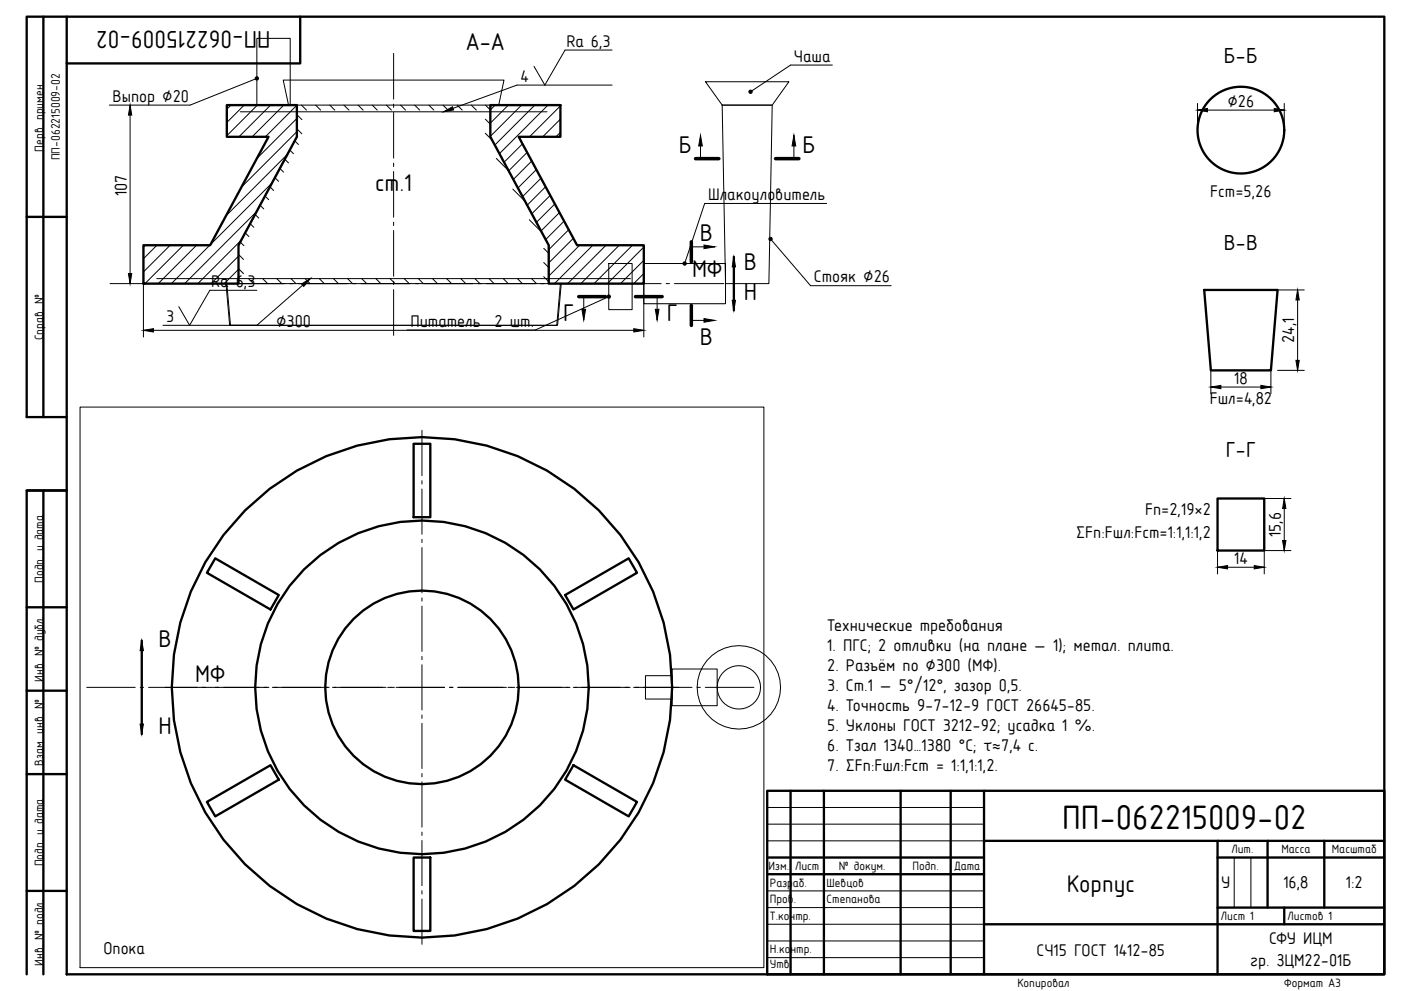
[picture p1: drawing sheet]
<svg xmlns="http://www.w3.org/2000/svg" width="420mm" height="297mm" viewBox="0 0 420 297" stroke-linecap="round" stroke-linejoin="round" font-family="sans-serif">
<g fill="#000" stroke="#000" stroke-width=".3">
<path d="M39 31.5l.5 3h-1zM133 33.5l2.6-1.5 .4 .9zM359 33l3-.5v1zM382 32.5l3 .5-3 .5zM210 40.6l.6 3.1h-1.1zM238 40.6l.5 3.1h-1.1zM211 73.4l3.2 .6-3.2 .5zM220 77l.5 3h-1zM38.5 82h1l-.5 3zM43 99l3-.5v1zM90.4 85.1l2.6-1.6-1.9 2.4zM174.4 92.7h1.1l-.5 3.2z"/>
<path d="M190 98.5l3 .5-3 .5zM196.5 92.7h1.1l-.6 3.2zM211 95.5l3.2 .5-3.2 .6zM219.5 90h1l-.5 3zM389 86.9l.5 3h-1zM363 116l3-.5v1zM378 115.5l3 .5-3 .5zM388.5 108h1l-.5 3zM385 149.4l.5 3h-1zM365 170l3-.5v1zM376 169.5l3 .5-3 .5zM384.5 162h1l-.5 3z"/>
<path d="M42.5 192l.5 3h-1zM42 217h1l-.5 3z"/>
<circle cx="77" cy="23.5" r=".5"/>
<circle cx="225" cy="27.5" r=".5"/>
<circle cx="205.2" cy="79" r=".5"/>
<circle cx="231" cy="71.6" r=".5"/>
<circle cx="182.5" cy="88.9" r=".5"/>
</g>
<g fill="none" stroke="#000" stroke-width=".7">
<path d="M13 5v120M20 5h395v287h-395zM20 5h-12v120h12M90 5v14h-70M68 31.5h21v9.5l-17.5 32.5v11.5h-28.5v-11.5h20l17.5-32.5h-12.5zM147 31.5h21v9.5h-12.5l17.5 32.5h20v11.5h-28.5v-11.5l-17.5-32.5zM8 65h12M220 77v16M361 86.9h22l-2 24.1h-18zM124 133h5v22h-5zM8 147h12h-12v145M13 147v145"/>
<path d="M365 149.4h14v15.6h-14zM64.5 167.3l19.1 11-2.5 4.4-19.1-11zM169.4 178.3l19.1-11 2.5 4.4-19.1 11zM8 182h12M42.5 192v28M8 207h12M8 232h12M171.9 229.3l19.1 11-2.5 4.4-19.1-11zM230 237h185v55h-185zM237 237v55M247 237v55M270 237v55"/>
<path d="M285 237v55M295 237v55M62 240.3l19.1-11 2.5 4.4-19.1 11zM124 257h5v22h-5zM230 257h65M295 252h120M365 257h50M365 252v40M380 252v20M397 252v20M8 267h12M230 262h65"/>
<path d="M295 277h120M365 272h50M385 272v5"/>
<circle cx="372" cy="39" r="13"/>
<circle cx="126.5" cy="206" r="75"/>
<circle cx="126.5" cy="206" r="50"/>
<circle cx="126.5" cy="206" r="29"/>
</g>
<g fill="none" stroke="#000" stroke-width=".3">
<path d="M118 16v13.7M183.5 15h-14.1l-6.1 10.5-3.2-5.6M249.5 19.5h-12.5l-12 8M39 31.5v53.5M69.2 31.5l-1.2 1.2M72 33.5h92M73.2 31.5l-5.2 5.2M77 31.5v-20h10v20M77 23.5l-20 8h-24.2M77.2 31.5l-9.2 9.2M81.1 31.5l-9.5 9.5M85.1 31.5l-9.5 9.5"/>
<path d="M86.5 31.5l-1.6-7.5h66.2l-1.6 7.5M89 31.5h58v9.5l17.5 32.5v11.5h-93v-11.5l17.5-32.5zM89 39.5l-16.6 16.6M89 35.5l-12 12M89 31.5l-9.5 9.5M89 34.4l1.5 1.5M89 38.6l1.5 1.5M90.4 31.5l1.5 1.5M94.6 31.5l1.5 1.5M98.9 31.5l1.5 1.5M103.1 31.5l1.5 1.5M107.4 31.5l1.5 1.5"/>
<path d="M111.6 31.5l1.5 1.5M115.8 31.5l1.5 1.5M118 31.2v1M118 33.7v13.7M120.1 31.5l1.5 1.5M124.3 31.5l1.5 1.5M128.6 31.5l1.5 1.5M132.8 31.5l1.5 1.5M137 31.5l1.5 1.5M141.3 31.5l1.5 1.5M145.5 35.7l1.5 1.5M145.5 40l2 2"/>
<path d="M145.5 31.5l1.5 1.4 1.4-1.4M152.4 31.5l-5.4 5.4M156.4 31.5l-9.4 9.4M160.3 31.5l-12 12M164.3 31.5l-14.6 14.6M168 39.7l-1.3 1.3M168 35.7l-5.3 5.3M168 31.7l-9.3 9.3M183.5 25.5h-28.5l-22 8M211.5 24.5h25l-5 7h-15zM216.5 31.5h15l-1 53.5h-13zM359 31v8"/>
<path d="M359 33h26M385 31v8M79.4 58.7l1.2 1.2M80.9 56l1.1 1.1M81.6 54.8l-18.5 18.4M82.4 53.2l1.1 1.1M83.9 50.5l1.1 1.1M85.4 47.7l1.1 1.1M86.2 46.3l-18.4 18.4M86.9 45l1.1 1.1M88.4 42.2l1.1 1.1M118 48.9v1"/>
<path d="M118 51.4v13.7M148.8 47.5l3.7 3.7M153.7 56.7l3.7 3.7M156.6 43.1l-5.5 5.5M158 45.7l-5.5 5.5M159.4 48.3l-5.5 5.5M160.8 50.8l-5.5 5.6M162.2 53.4l-5.5 5.5M163.6 56l-5.6 5.5M164.9 58.6l-5.5 5.5M210 40.6v7M238 40.6v7"/>
<path d="M47 73.5l-4 4M51 73.5l-8 8M55 73.5l-11.5 11.5M58.9 73.5l-11.5 11.5M62.9 73.5l-11.5 11.5M71.5 76.8l-8.2 8.2M71.5 76.3l1.5 1.5M72 72.5l1.1 1.1M72.3 72l-13 13M73.5 69.8l1.1 1.1M75 67l1.1 1.1M76.5 64.3l1.1 1.1"/>
<path d="M76.9 63.4l-21.6 21.6M78 61.5l1.1 1.1M118 66.6v1M118 69.1v13.7M158.7 65.9l3.7 3.7M163 74.4l1.5 1.5M163 78.7l1.5 1.5M166.3 61.1l-5.5 5.5M167.7 63.7l-5.5 5.5M169.1 66.3l-5.5 5.5M170.5 68.8l-6 6M171.9 71.4l-7.4 7.4"/>
<path d="M173.8 73.5l-9.3 9.3M177.7 73.5l-11.5 11.5M181.7 73.5l-11.5 11.5M182.5 79h7v13.8h-7zM185.6 73.5l-11.5 11.5M189.6 73.5l-11.5 11.5M193 79h24.5v12h-24.5zM193 78l-7 7M193 74.1l-10.9 10.9M207.2 74h7M231 71.6l12 14h24.2M247.8 61h-36.5l-6 18"/>
<path d="M33 85h14.8M43 85v16M43 99h150M47 83.5h142M49.3 85h1M51.8 85h14.8M67.7 85l1.1 12.5h98.4l1.1-12.5M68 85l1.1 12.5h97.8l1.1-12.5M68.1 85h1M70.6 85h14.8M71.5 84.7l-.3 .3M71.5 80.7l-4.3 4.3"/>
<path d="M71.5 80.5l1.5 1.5M71.5 84.7l.3 .3M74.5 83.5l1.5 1.5M77 87h-14.1l-6.1 10.5-3.2-5.6M78.7 83.5l1.5 1.5M83 83.5l1.5 1.5M86.9 85h1M87.2 83.5l1.5 1.5M89.4 85h14.8M91.5 83.5l1.5 1.5M93 83.5l-16 14h-28.1M95.7 83.5l1.5 1.5"/>
<path d="M100 83.5l1.5 1.5M104.2 83.5l1.5 1.5h1M108.2 85h14.8M108.4 83.5l1.5 1.5M112.7 83.5l1.5 1.5M116.9 83.5l1.5 1.5M118 84.3v1M118 86.8v13.7M121.2 83.5l1.5 1.5M124.5 85h1M125.4 83.5l1.5 1.5M127 85h14.8"/>
<path d="M129.7 83.5l1.5 1.5M133.9 83.5l1.5 1.5M138.1 83.5l1.5 1.5M142.4 83.5l1.5 1.5M143.3 85h1M145.8 85h14.8M146.6 83.5l1.5 1.5M150.9 83.5l1.5 1.5M155.1 83.5l1.5 1.5M159.4 83.5l1.5 1.5M162.1 85h1M163 82.9l1.5 1.5"/>
<path d="M164.6 85h14.8M175 88.9v7M180.9 85h1M182.5 88.9l-22 10h-38.5M183.4 85h14.8M193 82l-3 3M193 85v16M197 88.9v7M199.7 85h1M202.2 85h14.8M207.2 96h7M383 86.9h8"/>
<path d="M389 86.9v24.1M363 111v7M363 116h18M381 111v7M383 111h8M24 122h205v168h-205zM126.5 129v13.6M126.5 144.1v1M126.5 146.6v13.5M379 149.4h8M385 149.4v15.6M126.5 161.6v1"/>
<path d="M126.5 164.1v13.6M126.5 179.2v1M365 165v7M365 170h14M387 165h-8v7M126.5 181.7v13.5M126.5 196.7v1M126.5 199.2v13.6M26 206h14.5M42 206h1M44.5 206h36.1M81.6 206h17.1"/>
<path d="M99.7 206h16M116.2 206h2M118.7 206h14.6M126.5 214.3v1M126.5 216.8v13.5M134.8 206h1M137.3 206h14.5M152.3 206h2M154.8 206h16.1M171.9 206h17M189.9 206h17.6M193.5 202.5h8v7h-8z"/>
<path d="M201.5 200.5h13.5v11h-13.5zM209 206h1M211.5 206h14.5M126.5 231.8v1M126.5 234.3v13.6M126.5 249.4v1M126.5 251.9v13.5M230 252h65M230 247h65M230 242h65M370 257v15M375 257v15"/>
<path d="M126.5 266.9v1M126.5 269.4v13.6M230 277h65M230 272h65M230 267h65M230 287h65M230 282h65"/>
<circle cx="221.5" cy="206" r="12.5"/>
<circle cx="221.5" cy="206" r="6.5"/>
</g>
<path d="M208.5 47.6h7M232.5 47.6h7M207.2 72.5v6M173.5 88.9h8M190.5 88.9h8M207.2 91.5v6" fill="none" stroke="#000" stroke-width="1.1"/>
<text font-size="11.9" x="318.4" y="248.4">ПП-062215009-02</text>
<g font-size="8.5">
<text x="81.1" y="9.2" transform="rotate(-180 81.1 9.2)">ПП-062215009-02</text>
<text x="139.7" y="15">А-А</text>
<text x="203.5" y="45.8">Б</text>
<text x="240.5" y="45.8">Б</text>
<text x="112.5" y="57.2">ст</text>
<text x="119.8" y="57.2">.1</text>
<text x="209.8" y="72.2">В</text>
<text x="207.5" y="83">МФ</text>
<text x="223" y="81">В</text>
<text x="223" y="90">Н</text>
<text x="168.9" y="96.2">Г</text>
<text x="199.9" y="96.2">Г</text>
<text x="209.8" y="103.3">В</text>
<text x="47.5" y="194">В</text>
<text x="58.5" y="204.5">МФ</text>
<text x="47.5" y="220">Н</text>
<text x="319.8" y="267.3">Корпус</text>
</g>
<g font-size="7.7">
<text x="366.9" y="19">Б-Б</text>
<text x="366.9" y="75">В-В</text>
<text x="367.5" y="137">Г-Г</text>
</g>
<g font-size="6">
<text x="169.8" y="14.1">Ra 6,3</text>
<text x="238" y="18.5">Чаша</text>
<text x="156" y="24.5">4</text>
<text x="33.8" y="30.5">Выпор ⌀20</text>
<text x="368" y="32">⌀26</text>
<text x="38" y="58.8" transform="rotate(-90 38 58.8)">107</text>
<text x="212.3" y="60">Шлакоуловитель</text>
<text x="362.8" y="59">Fст=5,26</text>
<text x="63.3" y="86.1">Ra 6,3</text>
<text x="244" y="84.6">Стояк ⌀26</text>
<text x="49.9" y="96.5">3</text>
<text x="82.8" y="98">⌀300</text>
<text x="123" y="97.9">Питатель</text>
<text x="148.3" y="97.9">2 шт.</text>
<text x="388" y="102.7" transform="rotate(-90 388 102.7)">24,1</text>
<text x="370" y="115">18</text>
<text x="362.7" y="121">Fшл=4,82</text>
<text x="343.3" y="154.2">Fп=2,19×2</text>
<text x="322.7" y="161.2">ΣFп:Fшл:Fст=1:1,1:1,2</text>
<text x="384" y="161" transform="rotate(-90 384 161)">15,6</text>
<text x="370" y="169">14</text>
<text x="248" y="189">Технические требования</text>
<text x="248" y="195">1. ПГС; 2 отливки (на плане — 1); метал. плита.</text>
<text x="248" y="201">2. Разъём по ⌀300 (МФ).</text>
<text x="248" y="207">3. Ст.1 — 5°/12°, зазор 0,5.</text>
<text x="248" y="213">4. Точность 9-7-12-9 ГОСТ 26645-85.</text>
<text x="248" y="219">5. Уклоны ГОСТ 3212-92; усадка 1 %.</text>
<text x="248" y="225">6. Tзал 1340…1380 °С; τ≈7,4 с.</text>
<text x="248" y="231">7. ΣFп:Fшл:Fст = 1:1,1:1,2.</text>
<text x="366.1" y="266">У</text>
<text x="384.7" y="266">16,8</text>
<text x="403.5" y="266">1:2</text>
<text x="31" y="286">Опока</text>
<text x="310.7" y="286.4">СЧ15 ГОСТ 1412-85</text>
<text x="380.5" y="282.9">СФУ ИЦМ</text>
<text x="374.8" y="289.4">гр. ЗЦМ22-01Б</text>
</g>
<g font-size="4.2">
<text x="13" y="45.4" transform="rotate(-90 13 45.4)">Перв. примен.</text>
<text x="18" y="48" transform="rotate(-90 18 48)">ПП-062215009-02</text>
<text x="13" y="102" transform="rotate(-90 13 102)">Справ. №</text>
<text x="13" y="174.6" transform="rotate(-90 13 174.6)">Подп. и дата</text>
<text x="13" y="204.4" transform="rotate(-90 13 204.4)">Инв. № дубл.</text>
<text x="13" y="229.4" transform="rotate(-90 13 229.4)">Взам. инв. №</text>
<text x="369.2" y="255.7">Лит.</text>
<text x="384.1" y="255.7">Масса</text>
<text x="399.3" y="255.7">Масштаб</text>
<text x="13" y="259.6" transform="rotate(-90 13 259.6)">Подп. и дата</text>
<text x="230.4" y="260.7">Изм.</text>
<text x="238.3" y="260.7">Лист</text>
<text x="251.4" y="260.7">№ докум.</text>
<text x="273.5" y="260.7">Подп.</text>
<text x="286.1" y="260.7">Дата</text>
<text x="230.8" y="265.7">Разраб.</text>
<text x="247.8" y="265.7">Шевцов</text>
<text x="230.8" y="270.7">Пров</text>
<text x="230.8" y="275.7">Т.контр.</text>
<text x="237.9" y="270.7">.</text>
<text x="247.8" y="270.7">Степанова</text>
<text x="366" y="275.7">Лист 1</text>
<text x="386" y="275.7">Листов 1</text>
<text x="230.8" y="285.7">Н.контр.</text>
<text x="13" y="289.4" transform="rotate(-90 13 289.4)">Инв. № подл.</text>
<text x="230.8" y="290.2">Утв.</text>
<text x="305" y="295.8">Копировал</text>
<text x="385" y="295.8">Формат A3</text>
</g>
</svg>
